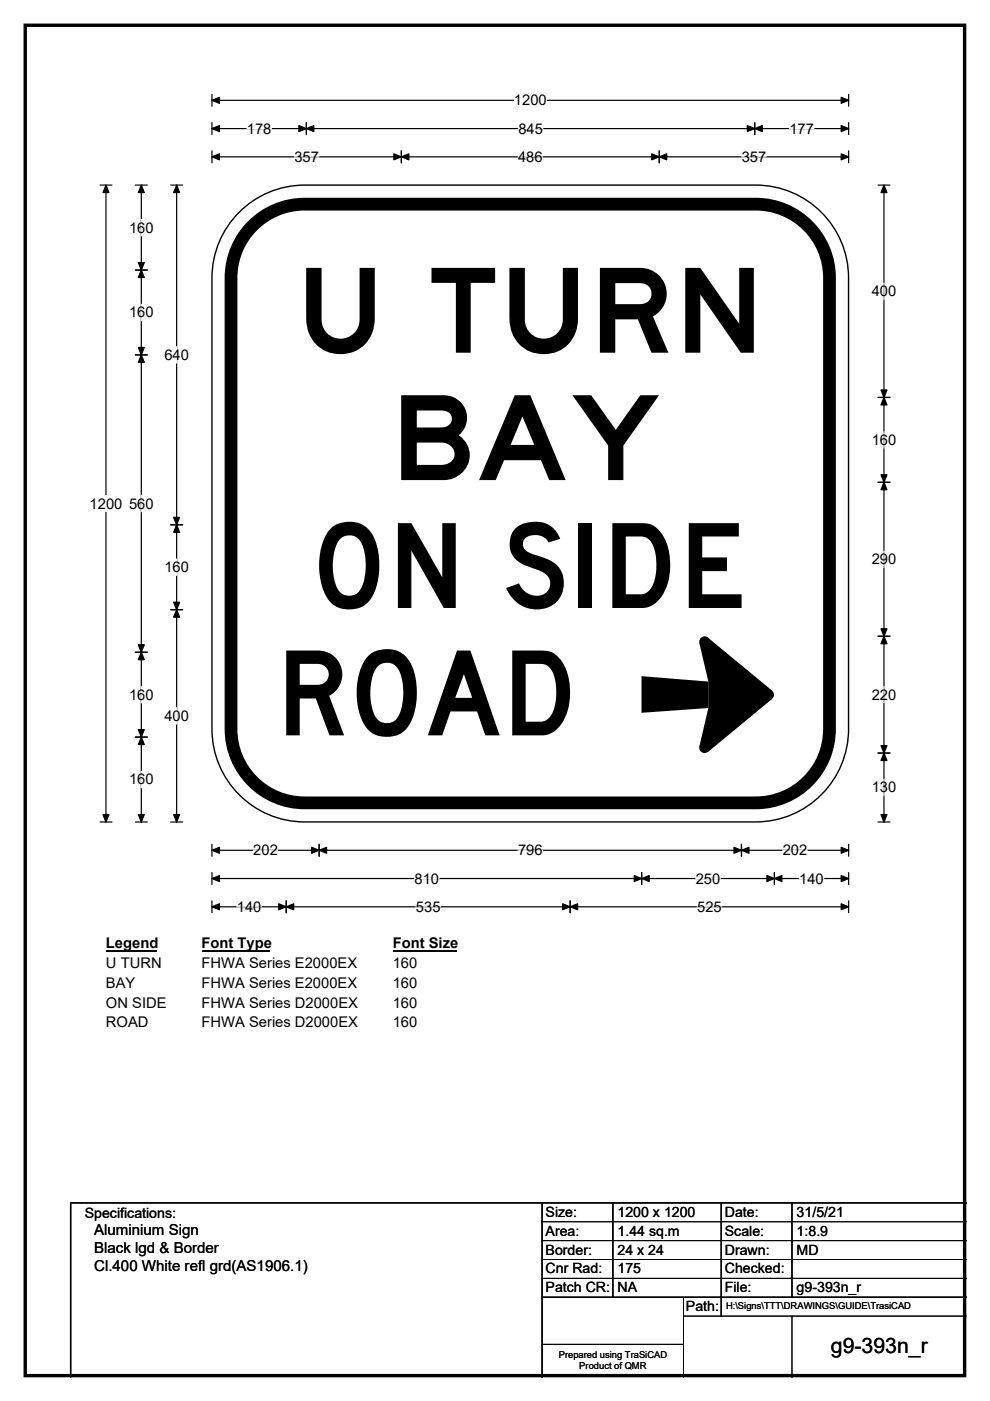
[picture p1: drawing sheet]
<svg xmlns="http://www.w3.org/2000/svg" width="210mm" height="297mm" viewBox="0 0 210 297" stroke-linecap="round" stroke-linejoin="round" font-family="sans-serif">
<path d="M5.4 5.4h199.2v286.3h-199.2z" fill="none" stroke="#000" stroke-width=".72"/>
<path d="M45 21.3h135M45 20v2.5M180 20v2.5" fill="none" stroke="#000" stroke-width=".25"/>
<path d="M45 21.3l1.5-.7v1.3zM178.4 20.6l1.6 .7-1.6 .6z" fill="#000" stroke="#000" stroke-width=".25"/>
<path d="M109 19.5h7v3.5h-7z" fill="#fff"/>
<g fill="none" stroke="#000" stroke-width=".25">
<path d="M21.2 39.2h2.5M22.5 39.2v135.1M45 27.3h135M45 26v2.5M45 32v2.5M45 33.3h135M65 26v2.5M85.1 32v2.5M139.8 32v2.5M160.1 26v2.5M180 26v2.5M180 32v2.5"/>
<path d="M21.2 174.3h2.5M45 179v2.5M67.7 179v2.5M157.3 179v2.5M180 179v2.5M45 185v2.5M45 191v2.5M45 180.3h135M45 186.3h135M45 192.3h135M60.7 191v2.5M120.9 191v2.5"/>
<path d="M136.1 185v2.5M164.3 185v2.5M180 185v2.5M180 191v2.5"/>
</g>
<g fill="#000" stroke="#000" stroke-width=".25">
<path d="M22.5 39.2l.6 1.6h-1.3zM45 27.3l1.5-.7v1.3zM45 33.3l1.5-.7v1.3zM65 27.3l1.6-.7v1.3zM63.4 26.6l1.6 .7-1.6 .6zM85.1 33.3l1.6-.7v1.3zM83.5 32.6l1.6 .7-1.6 .6zM138.2 32.6l1.6 .7-1.6 .6zM139.8 33.3l1.6-.7v1.3zM158.5 26.6l1.6 .7-1.6 .6zM160.1 27.3l1.6-.7v1.3zM178.4 26.6l1.6 .7-1.6 .6z"/>
<path d="M178.4 32.6l1.6 .7-1.6 .6zM21.8 172.7h1.3l-.6 1.6zM45 180.3l1.5-.7v1.3zM45 186.3l1.5-.7v1.3zM45 192.3l1.5-.7v1.3zM60.7 192.3l1.6-.7v1.3zM59.1 191.6l1.6 .7-1.6 .6zM67.7 180.3l1.6-.7v1.3zM66.1 179.6l1.6 .7-1.6 .6zM119.3 191.6l1.6 .7-1.6 .6zM120.9 192.3l1.6-.7v1.3zM136.1 186.3l1.6-.7v1.3z"/>
<path d="M134.5 185.6l1.6 .7-1.6 .6zM155.7 179.6l1.6 .7-1.6 .6zM157.3 180.3l1.6-.7v1.3zM162.7 185.6l1.6 .7-1.6 .6zM164.3 186.3l1.5-.7v1.3zM178.4 179.6l1.6 .7-1.6 .6zM178.4 185.6l1.6 .7-1.6 .6zM178.4 191.6l1.6 .7-1.6 .6z"/>
</g>
<g fill="none" stroke="#fff" stroke-width=".25">
<path d="M52.4 27.3h5.2M62.4 33.3h5.2M109.9 33.3h5.2M109.9 27.3h5.2M157.3 33.3h5.2M167.4 27.3h5.2M50.2 192.3h5.2M53.7 180.3h5.2M87.9 186.3h5.2M88.2 192.3h5.2M109.9 180.3h5.2M147.6 186.3h5.2"/>
<path d="M147.9 192.3h5.2M166 180.3h5.2M169.5 186.3h5.2"/>
</g>
<path d="M19 105h7v3.5h-7z" fill="#fff"/>
<g fill="none" stroke="#000" stroke-width=".25">
<path d="M28.7 39.2h2.5M30 39.2v135.1M36.2 39.2h2.5M37.5 39.2v135.1M186.2 39.2h2.6M187.5 39.2v135.1M28.7 57.3h2.5M28.7 75.2h2.5M186.2 84.3h2.6M36.2 111.3h2.5M186.2 102.3h2.6M28.7 138.3h2.5"/>
<path d="M36.2 129.3h2.5M186.2 134.9h2.6M28.7 156.3h2.5M186.2 159.7h2.6M28.7 174.3h2.5M36.2 174.3h2.5M186.2 174.3h2.6"/>
</g>
<g fill="#000" stroke="#000" stroke-width=".25">
<path d="M30 39.2l.6 1.6h-1.3zM37.5 39.2l.6 1.6h-1.3zM187.5 39.2l.6 1.6h-1.2zM30 57.3l.6 1.5h-1.3zM29.3 55.7h1.3l-.6 1.6zM29.3 73.7h1.3l-.6 1.5zM30 75.2l.6 1.6h-1.3zM187.5 84.3l.6 1.6h-1.2zM186.9 82.7h1.2l-.6 1.6zM37.5 111.3l.6 1.6h-1.3zM36.8 109.7h1.3l-.6 1.6zM186.9 100.7h1.2l-.6 1.6z"/>
<path d="M187.5 102.3l.6 1.5h-1.2zM29.3 136.7h1.3l-.6 1.6zM30 138.3l.6 1.6h-1.3zM36.8 127.7h1.3l-.6 1.6zM37.5 129.3l.6 1.6h-1.3zM186.9 133.3h1.2l-.6 1.6zM187.5 134.9l.6 1.6h-1.2zM29.3 154.7h1.3l-.6 1.6zM30 156.3l.6 1.6h-1.3zM186.9 158.1h1.2l-.6 1.6zM187.5 159.7l.6 1.5h-1.2zM29.3 172.7h1.3l-.6 1.6z"/>
<path d="M36.8 172.7h1.3l-.6 1.6zM186.9 172.7h1.2l-.6 1.6z"/>
</g>
<g fill="none" stroke="#fff" stroke-width=".25">
<path d="M30 46.5v3.5M30 64.5v3.5M37.5 73.5v3.5M187.5 60v3.5M187.5 91.5v3.5M30 105v3.5M37.5 118.5v3.5M187.5 116.8v3.5M30 145.5v3.5M37.5 150v3.5M187.5 145.5v3.5M30 163.5v3.5"/>
<path d="M187.5 165.2v3.5"/>
</g>
<path d="M22.5 198.2h10.7v3.5h-10.7z" fill="#fff"/>
<path d="M22.5 201.5h10.7" fill="none" stroke="#000" stroke-width=".32"/>
<path d="M42.8 198.2h14.4v3.5h-14.4z" fill="#fff"/>
<path d="M42.8 201.5h14.4" fill="none" stroke="#000" stroke-width=".32"/>
<path d="M83.3 198.2h13.5v3.5h-13.5z" fill="#fff"/>
<path d="M83.3 201.5h13.5" fill="none" stroke="#000" stroke-width=".32"/>
<g fill="#fff">
<path d="M22.5 202.4h11.7v3.5h-11.7z"/>
<path d="M42.8 202.4h32.8v3.5h-32.8z"/>
<path d="M83.3 202.4h5.2v3.5h-5.2z"/>
<path d="M22.5 206.6h6.2v3.5h-6.2z"/>
<path d="M42.8 206.6h32.8v3.5h-32.8z"/>
<path d="M83.3 206.6h5.2v3.5h-5.2z"/>
<path d="M22.5 210.8h12.8v3.5h-12.8z"/>
<path d="M42.8 210.8h33v3.5h-33z"/>
<path d="M83.3 210.8h5.2v3.5h-5.2z"/>
<path d="M22.5 215h9v3.5h-9z"/>
<path d="M42.8 215h33v3.5h-33z"/>
<path d="M83.3 215h5.2v3.5h-5.2z"/>
</g>
<path d="M50.7 45a19.6 19.6 0 0 1 13.9-5.8h95.7a19.7 19.7 0 0 1 19.7 19.7v95.7a19.7 19.7 0 0 1-19.7 19.7h-95.7a19.7 19.7 0 0 1-19.6-19.7v-95.7a19.6 19.6 0 0 1 5.7-13.9z" fill-rule="evenodd" fill="#fff" stroke="#fff" stroke-width=".21"/>
<path d="M53.6 47.9a15.6 15.6 0 0 1 11-4.6h95.7a15.6 15.6 0 0 1 15.6 15.6v95.7a15.6 15.6 0 0 1-15.6 15.6h-95.7a15.6 15.6 0 0 1-15.6-15.6v-95.7a15.6 15.6 0 0 1 4.6-11z" fill="none" stroke="#000" stroke-width="2.7"/>
<path d="M50.7 45a19.6 19.6 0 0 1 13.9-5.8h95.7a19.7 19.7 0 0 1 19.7 19.7v95.7a19.7 19.7 0 0 1-19.7 19.7h-95.7a19.7 19.7 0 0 1-19.6-19.7v-95.7a19.6 19.6 0 0 1 5.7-13.9zM115 255v37M130 255v20M153 255v24M168 255v20M205 255h-190v37M115 275h90" fill="none" stroke="#000" stroke-width=".3"/>
<g fill="#000">
<path d="M136.1 143.4l14.1 1.1v5.6l-14.1 1z"/>
<path d="M148.3 136.3l1.8-1.2 13.6 11.3v1.8l-13.6 11.3-1.8-1.2 1.9-8.2v-5.6z" fill-rule="evenodd"/>
<circle cx="149.4" cy="136" r="1.12"/>
<circle cx="149.4" cy="158.5" r="1.12"/>
<circle cx="163" cy="147.3" r="1.12"/>
</g>
<path d="M115 259h90M115 263h90M115 267h90M115 271h90M145 279h60M145 275v17M168 279v13M115 285h30" fill="none" stroke="#000" stroke-width=".21"/>
<g font-size="25">
<text x="62.6" y="74.8">U TURN</text>
<text x="82.8" y="101.8">BAY</text>
<text x="65.9" y="128.9">ON SIDE</text>
<text x="58.6" y="155.9">ROAD</text>
</g>
<text font-size="4.5" x="176.2" y="286.9">g9-393n_r</text>
<g font-size="3.2">
<text x="20" y="261.9">Aluminium Sign</text>
<text x="20" y="265.7">Black lgd &amp; Border</text>
<text x="20" y="269.6">Cl.400 White refl grd(AS1906.1)</text>
</g>
<g font-size="3.1">
<text x="109" y="22.3">1200</text>
<text x="52.4" y="28.3">178</text>
<text x="109.9" y="28.3">845</text>
<text x="167.4" y="28.3">177</text>
<text x="62.4" y="34.3">357</text>
<text x="109.9" y="34.3">486</text>
<text x="157.3" y="34.3">357</text>
<text x="27.4" y="49.3">160</text>
<text x="184.9" y="62.8">400</text>
<text x="27.4" y="67.3">160</text>
<text x="34.9" y="76.3">640</text>
<text x="184.9" y="94.3">160</text>
<text x="19" y="107.8">1200</text>
<text x="27.4" y="107.8">560</text>
<text x="184.9" y="119.6">290</text>
<text x="34.9" y="121.3">160</text>
<text x="27.4" y="148.3">160</text>
<text x="184.9" y="148.3">220</text>
<text x="34.9" y="152.8">400</text>
<text x="27.4" y="166.3">160</text>
<text x="184.9" y="168">130</text>
<text x="53.7" y="181.3">202</text>
<text x="109.9" y="181.3">796</text>
<text x="166" y="181.3">202</text>
<text x="87.9" y="187.3">810</text>
<text x="147.6" y="187.3">250</text>
<text x="169.5" y="187.3">140</text>
<text x="50.2" y="193.3">140</text>
<text x="88.2" y="193.3">535</text>
<text x="147.9" y="193.3">525</text>
<text x="22.5" y="201.1">Legend</text>
<text x="42.8" y="201.1">Font Type</text>
<text x="83.3" y="201.1">Font Size</text>
<text x="22.5" y="205.2">U TURN</text>
<text x="22.5" y="209.4">BAY</text>
<text x="42.8" y="205.2">FHWA Series E2000EX</text>
<text x="42.8" y="209.4">FHWA Series E2000EX</text>
<text x="83.3" y="205.2">160</text>
<text x="83.3" y="209.4">160</text>
<text x="22.5" y="213.6">ON SIDE</text>
<text x="42.8" y="213.6">FHWA Series D2000EX</text>
<text x="83.3" y="213.6">160</text>
<text x="22.5" y="217.8">ROAD</text>
<text x="42.8" y="217.8">FHWA Series D2000EX</text>
<text x="83.3" y="217.8">160</text>
</g>
<g font-size="3">
<text x="115.7" y="258">Size:</text>
<text x="131" y="258">1200 x 1200</text>
<text x="153.7" y="258">Date:</text>
<text x="169" y="258">31/5/21</text>
<text x="18" y="258.2">Specifications:</text>
<text x="115.7" y="262">Area:</text>
<text x="131" y="262">1.44 sq.m</text>
<text x="153.7" y="262">Scale:</text>
<text x="169" y="262">1:8.9</text>
<text x="115.7" y="266">Border:</text>
<text x="115.7" y="270">Cnr Rad:</text>
<text x="131" y="266">24 x 24</text>
<text x="131" y="270">175</text>
<text x="153.7" y="266">Drawn:</text>
<text x="153.7" y="270">Checked:</text>
<text x="169" y="266">MD</text>
<text x="115.7" y="274">Patch CR:</text>
<text x="131" y="274">NA</text>
<text x="153.7" y="274">File:</text>
<text x="169" y="274">g9-393n_r</text>
<text x="145.5" y="278">Path:</text>
</g>
<g font-size="2">
<text x="154" y="277.6">H:\Signs\TTT\DRAWINGS\GUIDE\TrasiCAD</text>
<text x="118.5" y="287.8">Prepared using TraSiCAD</text>
<text x="122.9" y="290.2">Product of QMR</text>
</g>
</svg>
